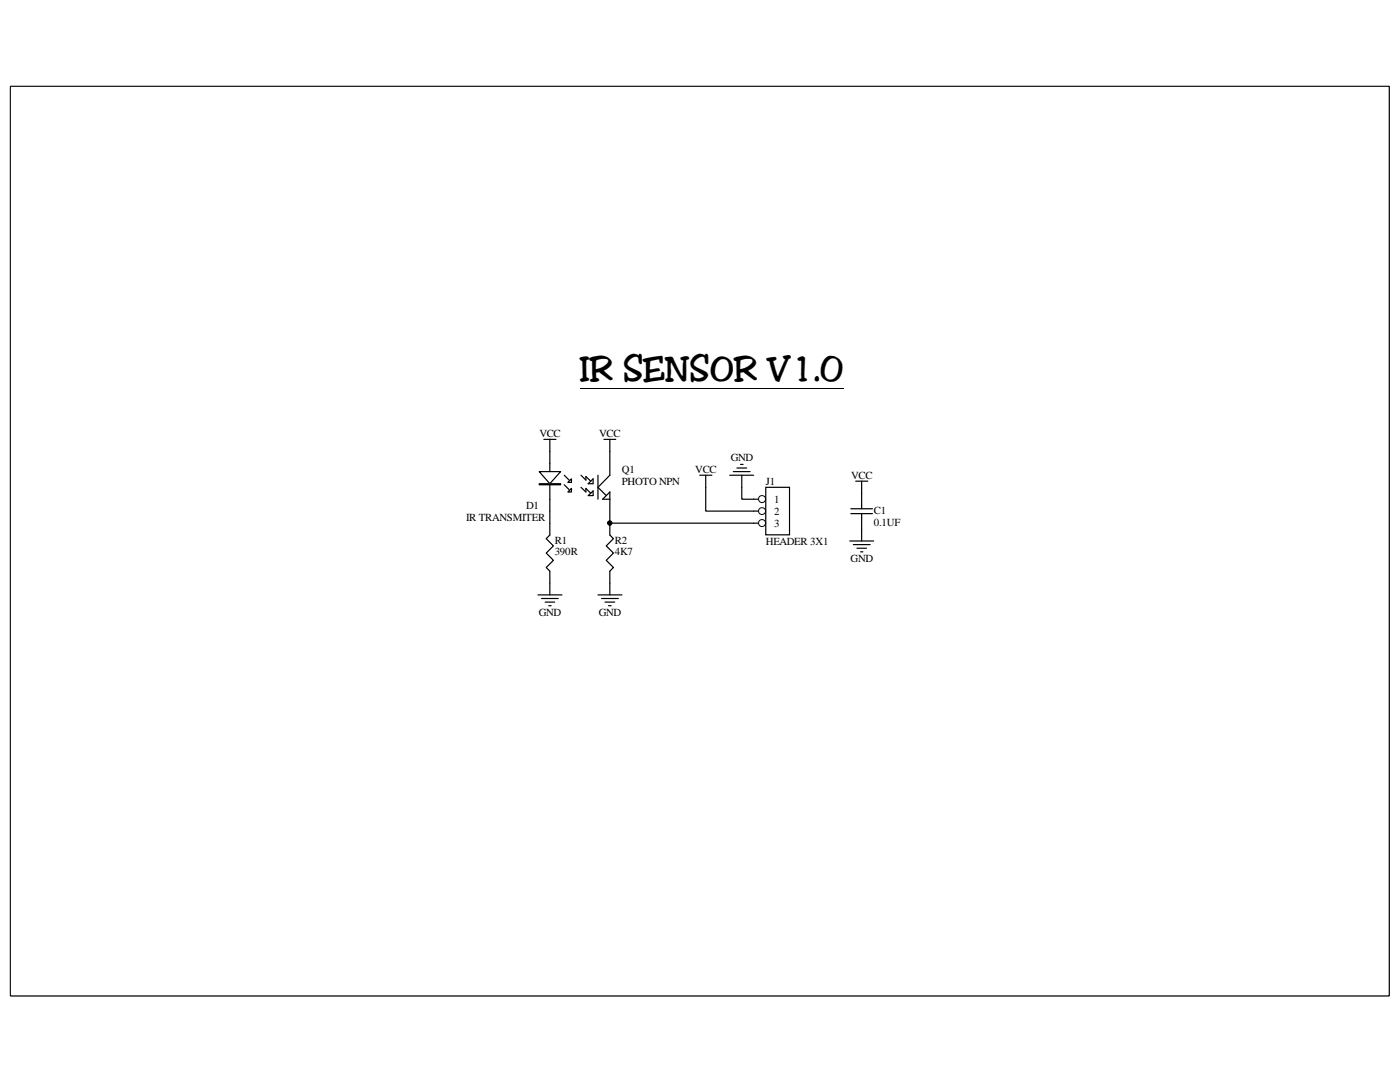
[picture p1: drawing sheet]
<svg xmlns="http://www.w3.org/2000/svg" width="279mm" height="216mm" viewBox="0 0 279 216" stroke-linecap="round" stroke-linejoin="round" font-family="sans-serif">
<path d="M2.1 17.2h275.1v181.5h-275.1z" fill="none" stroke="#000" stroke-width=".2"/>
<path d="M2.1 17.3h275.1v181.4h-275.1z" fill="#fff"/>
<path d="M2.1 17.2h275.1v181.5h-275.1z" fill="none" stroke="#000" stroke-width=".2"/>
<path d="M152.8 97.2h4.8v9.5h-4.8z" fill-rule="evenodd" fill="#fff"/>
<path d="M150.4 99.6h2.4M152.8 97.2h4.8v9.5h-4.8z" fill="none" stroke="#000" stroke-width=".24"/>
<circle cx="152.1" cy="99.6" r=".7" fill="#fff"/>
<circle cx="152.1" cy="99.6" r=".7" fill="none" stroke="#000" stroke-width=".2"/>
<path d="M150.4 102h2.4" fill="none" stroke="#000" stroke-width=".24"/>
<circle cx="152.1" cy="102" r=".69" fill="#fff"/>
<circle cx="152.1" cy="102" r=".69" fill="none" stroke="#000" stroke-width=".2"/>
<path d="M150.4 104.4h2.4" fill="none" stroke="#000" stroke-width=".24"/>
<circle cx="152.1" cy="104.4" r=".7" fill="#fff"/>
<circle cx="152.1" cy="104.4" r=".7" fill="none" stroke="#000" stroke-width=".2"/>
<g fill="none" stroke="#000" stroke-width=".24">
<path d="M109.7 90v12M112.6 96.7l1 1M112.6 94.8l1 1M116 94.8l.9 1v-.7l1 .9M116 97.2l.9 1v-.7l1 .9M117.4 98.9l1-.9v.9zM118.4 95.5v1h-1zM119.3 94.8v4.8M121.7 90v4.8l-2.4 2.4 1.7 1.7M121.7 99.6h-1.4l1.4-1.4v6.2M145.6 94.8h4.8M146.3 94.1h3.4"/>
<path d="M147.1 93.4h1.9M147.8 92.7h.5M148 94.8v4.8h2.4"/>
</g>
<path d="M107.6 94.1h4.3l-2.2 2.4z" fill="#fff"/>
<path d="M107.6 94.1h4.3l-2.2 2.4z" fill="none" stroke="#000" stroke-width=".24"/>
<path d="M107.6 96.5h4.3v.2h-4.3z" fill-rule="evenodd" fill="#fff"/>
<path d="M107.6 96.5h4.3v.2h-4.3z" fill="none" stroke="#000" stroke-width=".24"/>
<path d="M114 97.5v.7h-.7z" fill="#fff"/>
<path d="M114 97.5v.7h-.7z" fill="none" stroke="#000" stroke-width=".24"/>
<path d="M114 95.5v.8h-.7z" fill="#fff"/>
<g fill="none" stroke="#000" stroke-width=".24">
<path d="M108.5 87.7h2.5M109.7 87.7v2.3M114 95.5v.8h-.7zM120.5 87.7h2.4M121.7 87.7v2.3M139.7 94.8h2.4M140.8 94.8v7.2h9.6M170.8 96h2.4M172 96v5.5M107.4 118.7h4.7M108.1 119.4h3.3M109.7 102v4.8l-.7 .7 1.4 1.4-1.4 1.5 1.4 1.4-1.4 1.4 .7 .8v4.7"/>
<path d="M119.3 118.7h4.8M120.1 119.4h3.3M150.4 104.4h-28.7v2.4l.7 .7-1.4 1.4 1.4 1.5-1.4 1.4 1.4 1.4-.7 .8v4.7M169.6 107.9h4.8M169.8 102.5h4.3M169.8 101.5h4.3M170.3 108.7h3.4M171 109.4h1.9M171.7 110.1h.5M172 102.5v5.4M108.8 120.1h1.9M109.5 120.9h.5"/>
<path d="M120.7 120.1h2M121.5 120.9h.5"/>
</g>
<g fill="none" stroke="#000" stroke-width=".2">
<path d="M115.7 77.5h52.6"/>
<circle cx="121.7" cy="104.4" r=".44"/>
</g>
<circle cx="121.7" cy="104.4" r=".44" fill="#000"/>
<text font-size="6.6" x="115.7" y="76.1">IR SENSOR V1.0</text>
<g font-size="2.2">
<text x="107.7" y="87.2">VCC</text>
<text x="119.6" y="87.2">VCC</text>
<text x="124.1" y="94.4">Q1</text>
<text x="138.8" y="94.4">VCC</text>
<text x="145.8" y="91.9">GND</text>
<text x="169.8" y="95.5">VCC</text>
<text x="105" y="101.5">D1</text>
<text x="124.1" y="96.7">PHOTO NPN</text>
<text x="152.8" y="96.7">J1</text>
<text x="154.5" y="100.3">1</text>
<text x="93" y="103.9">IR TRANSMITER</text>
<text x="154.5" y="102.7">2</text>
<text x="154.5" y="105.1">3</text>
<text x="174.4" y="102.5">C1</text>
<text x="174.4" y="104.9">0.1UF</text>
<text x="110.7" y="108.5">R1</text>
<text x="110.7" y="110.8">390R</text>
<text x="122.7" y="108.5">R2</text>
<text x="122.7" y="110.8">4K7</text>
<text x="152.8" y="108.7">HEADER 3X1</text>
<text x="169.8" y="112.2">GND</text>
<text x="107.5" y="123">GND</text>
<text x="119.5" y="123">GND</text>
</g>
</svg>
